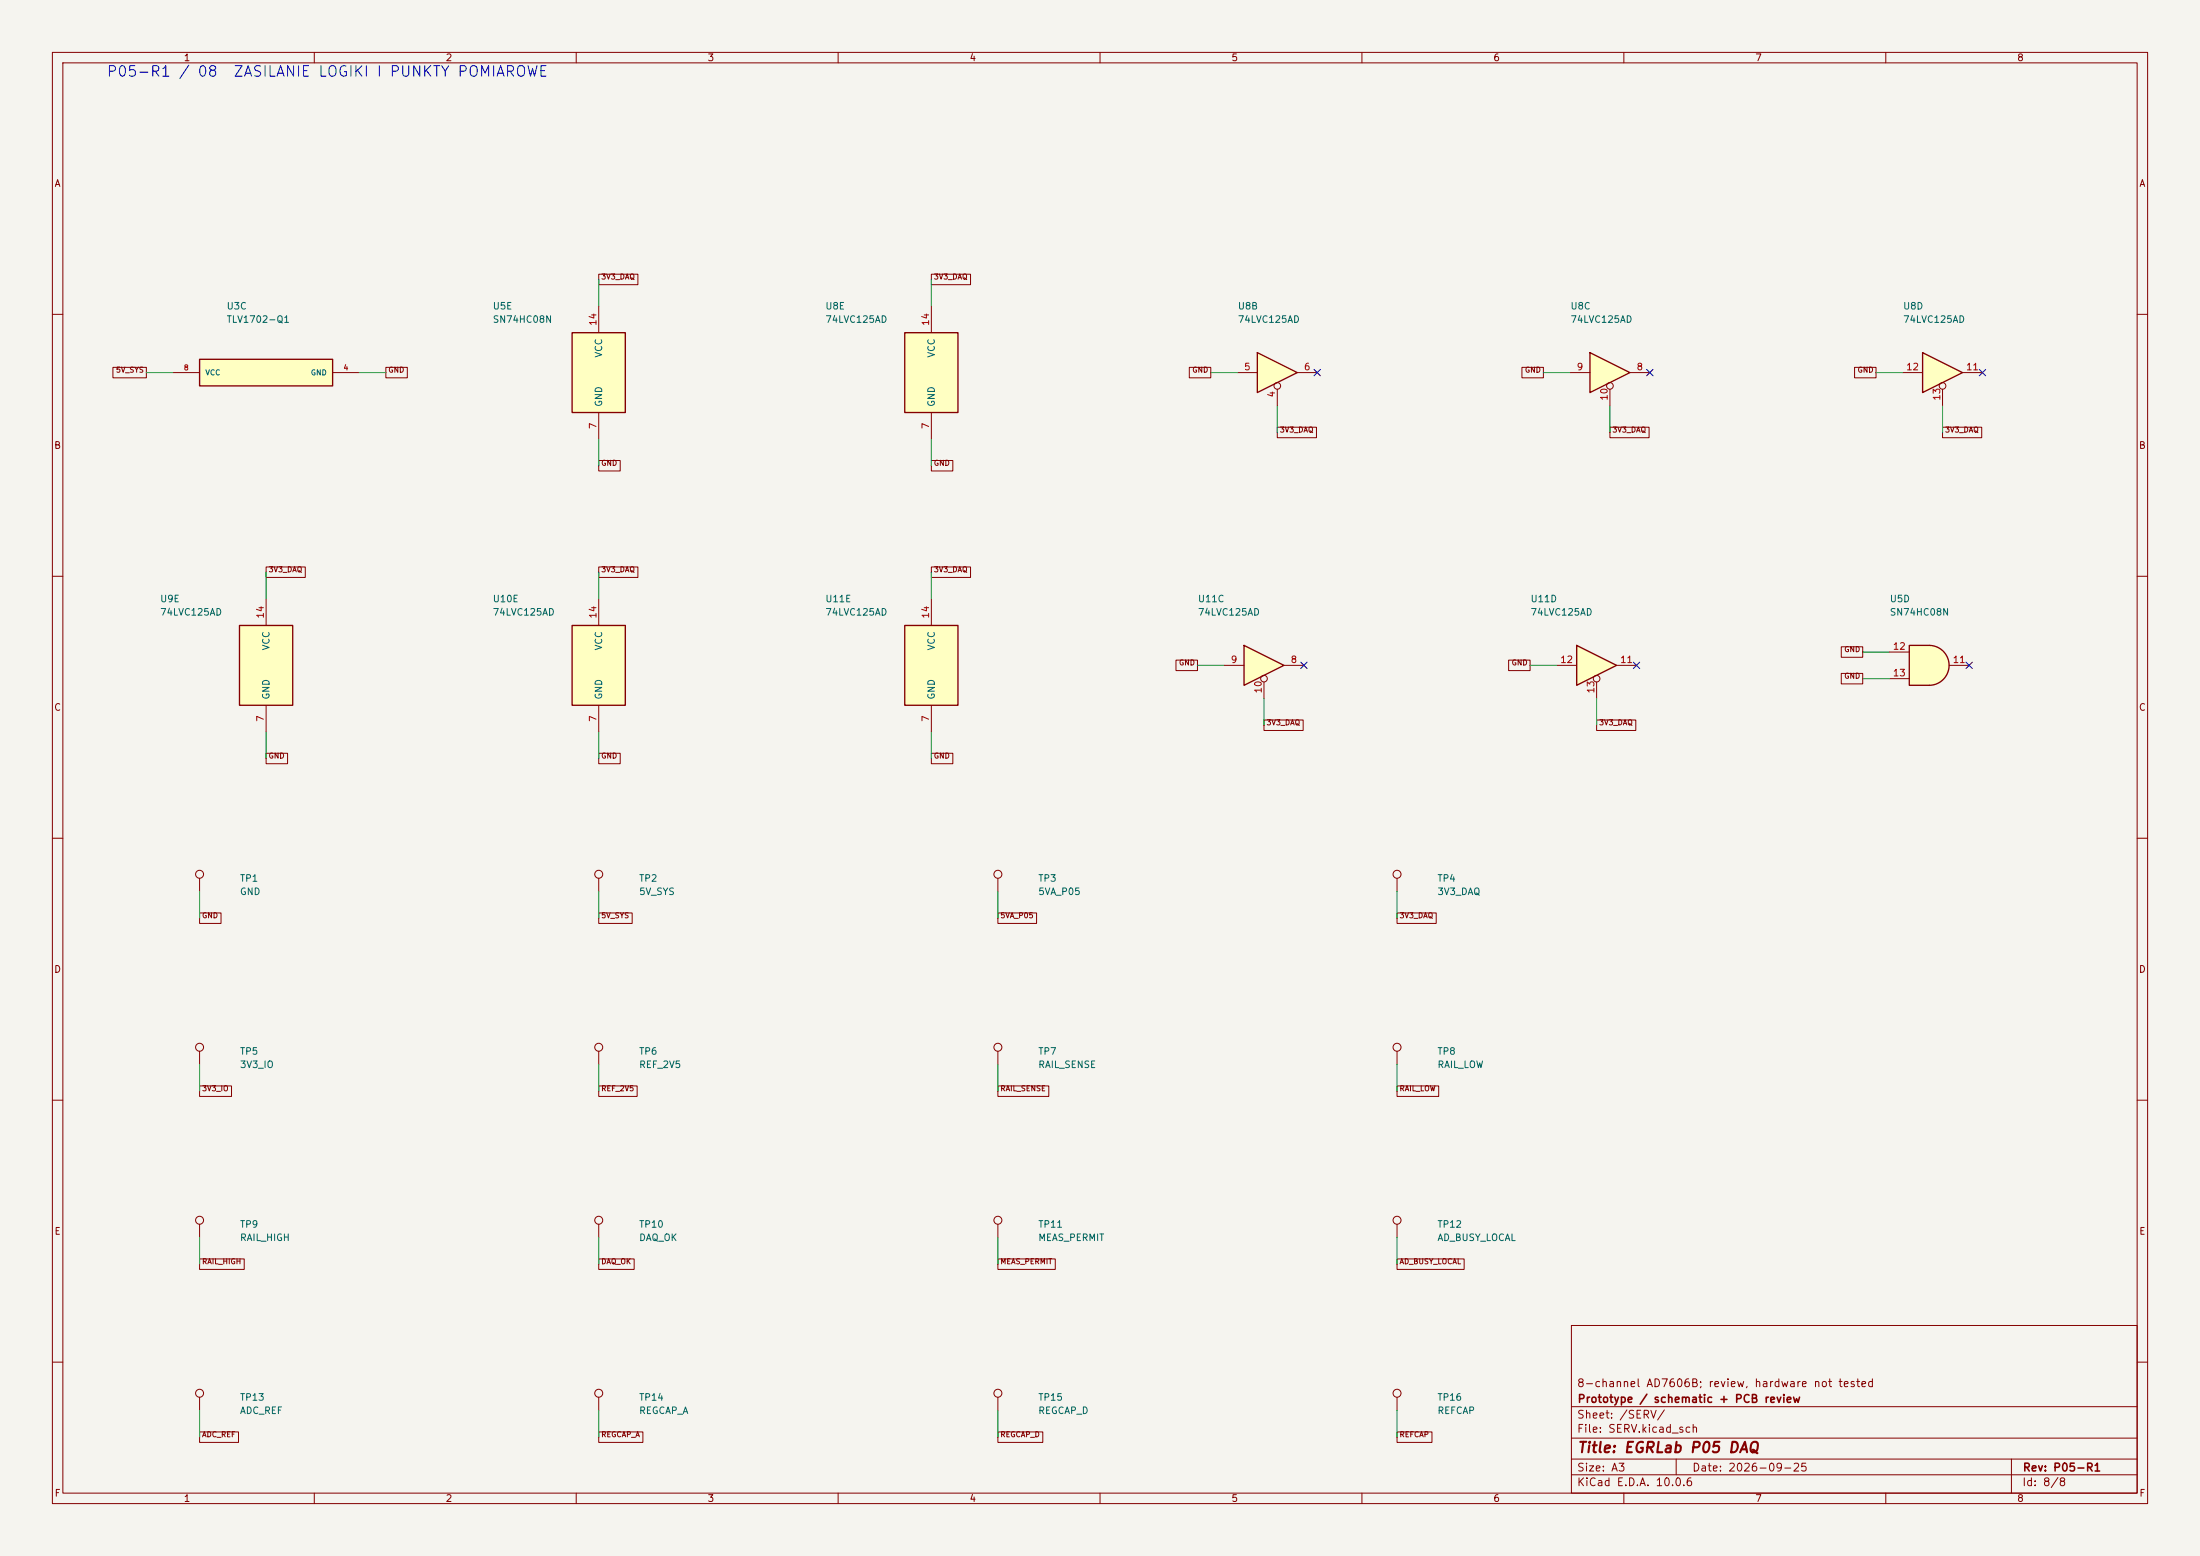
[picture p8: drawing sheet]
(kicad_sch (version 20250114) (generator "eeschema") (paper "A3") (title_block (title "EGRLab P05 DAQ") (date "2026-09-25") (rev "P05-R1") (company "Prototype / schematic + PCB review") (comment 1 "8-channel AD7606B; review, hardware not tested"))(lib_symbols (symbol "P05:TestPoint" (pin_numbers (hide yes)) (pin_names (offset 0.762) (hide yes)) (exclude_from_sim no) (in_bom yes) (on_board yes) (in_pos_files yes) (duplicate_pin_numbers_are_jumpers no) (symbol "TestPoint_0_1" (circle (center 0 3.302) (radius 0.762) (stroke (width 0) (type default)) (fill (type none)))) (symbol "TestPoint_1_1" (pin passive line (at 0 0 90) (length 2.54) (name "1" (effects (font (size 1.27 1.27)))) (number "1" (effects (font (size 1.27 1.27)))))) (embedded_fonts no))(symbol "P05:74LVC125AD" (pin_names (offset 1.016)) (exclude_from_sim no) (in_bom yes) (on_board yes) (in_pos_files yes) (duplicate_pin_numbers_are_jumpers no) (symbol "74LVC125AD_1_0" (polyline (pts (xy -3.81 3.81) (xy -3.81 -3.81) (xy 3.81 0) (xy -3.81 3.81)) (stroke (width 0.254) (type default)) (fill (type background))) (pin input inverted (at 0 -6.35 90) (length 4.445) (name "" (effects (font (size 1.27 1.27)))) (number "1" (effects (font (size 1.27 1.27))))) (pin input line (at -7.62 0 0) (length 3.81) (name "" (effects (font (size 1.27 1.27)))) (number "2" (effects (font (size 1.27 1.27))))) (pin tri_state line (at 7.62 0 180) (length 3.81) (name "" (effects (font (size 1.27 1.27)))) (number "3" (effects (font (size 1.27 1.27)))))) (symbol "74LVC125AD_2_0" (polyline (pts (xy -3.81 3.81) (xy -3.81 -3.81) (xy 3.81 0) (xy -3.81 3.81)) (stroke (width 0.254) (type default)) (fill (type background))) (pin input inverted (at 0 -6.35 90) (length 4.445) (name "" (effects (font (size 1.27 1.27)))) (number "4" (effects (font (size 1.27 1.27))))) (pin input line (at -7.62 0 0) (length 3.81) (name "" (effects (font (size 1.27 1.27)))) (number "5" (effects (font (size 1.27 1.27))))) (pin tri_state line (at 7.62 0 180) (length 3.81) (name "" (effects (font (size 1.27 1.27)))) (number "6" (effects (font (size 1.27 1.27)))))) (symbol "74LVC125AD_3_0" (polyline (pts (xy -3.81 3.81) (xy -3.81 -3.81) (xy 3.81 0) (xy -3.81 3.81)) (stroke (width 0.254) (type default)) (fill (type background))) (pin tri_state line (at 7.62 0 180) (length 3.81) (name "" (effects (font (size 1.27 1.27)))) (number "8" (effects (font (size 1.27 1.27))))) (pin input line (at -7.62 0 0) (length 3.81) (name "" (effects (font (size 1.27 1.27)))) (number "9" (effects (font (size 1.27 1.27))))) (pin input inverted (at 0 -6.35 90) (length 4.445) (name "" (effects (font (size 1.27 1.27)))) (number "10" (effects (font (size 1.27 1.27)))))) (symbol "74LVC125AD_4_0" (polyline (pts (xy -3.81 3.81) (xy -3.81 -3.81) (xy 3.81 0) (xy -3.81 3.81)) (stroke (width 0.254) (type default)) (fill (type background))) (pin tri_state line (at 7.62 0 180) (length 3.81) (name "" (effects (font (size 1.27 1.27)))) (number "11" (effects (font (size 1.27 1.27))))) (pin input line (at -7.62 0 0) (length 3.81) (name "" (effects (font (size 1.27 1.27)))) (number "12" (effects (font (size 1.27 1.27))))) (pin input inverted (at 0 -6.35 90) (length 4.445) (name "" (effects (font (size 1.27 1.27)))) (number "13" (effects (font (size 1.27 1.27)))))) (symbol "74LVC125AD_5_0" (pin power_in line (at 0 -12.7 90) (length 5.08) (name "GND" (effects (font (size 1.27 1.27)))) (number "7" (effects (font (size 1.27 1.27))))) (pin power_in line (at 0 12.7 270) (length 5.08) (name "VCC" (effects (font (size 1.27 1.27)))) (number "14" (effects (font (size 1.27 1.27)))))) (symbol "74LVC125AD_5_1" (rectangle (start -5.08 7.62) (end 5.08 -7.62) (stroke (width 0.254) (type default)) (fill (type background)))) (embedded_fonts no))(symbol "P05:SN74HC08N" (body_styles demorgan) (pin_names (offset 1.016)) (exclude_from_sim no) (in_bom yes) (on_board yes) (in_pos_files yes) (duplicate_pin_numbers_are_jumpers no) (symbol "SN74HC08N_1_1" (arc (start 0 3.81) (mid 3.7934 0) (end 0 -3.81) (stroke (width 0.254) (type default)) (fill (type background))) (polyline (pts (xy 0 3.81) (xy -3.81 3.81) (xy -3.81 -3.81) (xy 0 -3.81)) (stroke (width 0.254) (type default)) (fill (type background))) (pin input line (at -7.62 2.54 0) (length 3.81) (name "" (effects (font (size 1.27 1.27)))) (number "1" (effects (font (size 1.27 1.27))))) (pin input line (at -7.62 -2.54 0) (length 3.81) (name "" (effects (font (size 1.27 1.27)))) (number "2" (effects (font (size 1.27 1.27))))) (pin output line (at 7.62 0 180) (length 3.81) (name "" (effects (font (size 1.27 1.27)))) (number "3" (effects (font (size 1.27 1.27)))))) (symbol "SN74HC08N_1_2" (arc (start -3.81 3.81) (mid -2.589 0) (end -3.81 -3.81) (stroke (width 0.254) (type default)) (fill (type none))) (polyline (pts (xy -3.81 3.81) (xy -0.635 3.81)) (stroke (width 0.254) (type default)) (fill (type background))) (polyline (pts (xy -3.81 -3.81) (xy -0.635 -3.81)) (stroke (width 0.254) (type default)) (fill (type background))) (arc (start 3.81 0) (mid 2.1855 -2.584) (end -0.6096 -3.81) (stroke (width 0.254) (type default)) (fill (type background))) (arc (start -0.6096 3.81) (mid 2.1928 2.5924) (end 3.81 0) (stroke (width 0.254) (type default)) (fill (type background))) (polyline (pts (xy -0.635 3.81) (xy -3.81 3.81) (xy -3.81 3.81) (xy -3.556 3.4036) (xy -3.0226 2.2606) (xy -2.6924 1.0414) (xy -2.6162 -0.254) (xy -2.7686 -1.4986) (xy -3.175 -2.7178) (xy -3.81 -3.81) (xy -3.81 -3.81) (xy -0.635 -3.81)) (stroke (width -25.4) (type default)) (fill (type background))) (pin input inverted (at -7.62 2.54 0) (length 4.318) (name "" (effects (font (size 1.27 1.27)))) (number "1" (effects (font (size 1.27 1.27))))) (pin input inverted (at -7.62 -2.54 0) (length 4.318) (name "" (effects (font (size 1.27 1.27)))) (number "2" (effects (font (size 1.27 1.27))))) (pin output inverted (at 7.62 0 180) (length 3.81) (name "" (effects (font (size 1.27 1.27)))) (number "3" (effects (font (size 1.27 1.27)))))) (symbol "SN74HC08N_2_1" (arc (start 0 3.81) (mid 3.7934 0) (end 0 -3.81) (stroke (width 0.254) (type default)) (fill (type background))) (polyline (pts (xy 0 3.81) (xy -3.81 3.81) (xy -3.81 -3.81) (xy 0 -3.81)) (stroke (width 0.254) (type default)) (fill (type background))) (pin input line (at -7.62 2.54 0) (length 3.81) (name "" (effects (font (size 1.27 1.27)))) (number "4" (effects (font (size 1.27 1.27))))) (pin input line (at -7.62 -2.54 0) (length 3.81) (name "" (effects (font (size 1.27 1.27)))) (number "5" (effects (font (size 1.27 1.27))))) (pin output line (at 7.62 0 180) (length 3.81) (name "" (effects (font (size 1.27 1.27)))) (number "6" (effects (font (size 1.27 1.27)))))) (symbol "SN74HC08N_2_2" (arc (start -3.81 3.81) (mid -2.589 0) (end -3.81 -3.81) (stroke (width 0.254) (type default)) (fill (type none))) (polyline (pts (xy -3.81 3.81) (xy -0.635 3.81)) (stroke (width 0.254) (type default)) (fill (type background))) (polyline (pts (xy -3.81 -3.81) (xy -0.635 -3.81)) (stroke (width 0.254) (type default)) (fill (type background))) (arc (start 3.81 0) (mid 2.1855 -2.584) (end -0.6096 -3.81) (stroke (width 0.254) (type default)) (fill (type background))) (arc (start -0.6096 3.81) (mid 2.1928 2.5924) (end 3.81 0) (stroke (width 0.254) (type default)) (fill (type background))) (polyline (pts (xy -0.635 3.81) (xy -3.81 3.81) (xy -3.81 3.81) (xy -3.556 3.4036) (xy -3.0226 2.2606) (xy -2.6924 1.0414) (xy -2.6162 -0.254) (xy -2.7686 -1.4986) (xy -3.175 -2.7178) (xy -3.81 -3.81) (xy -3.81 -3.81) (xy -0.635 -3.81)) (stroke (width -25.4) (type default)) (fill (type background))) (pin input inverted (at -7.62 2.54 0) (length 4.318) (name "" (effects (font (size 1.27 1.27)))) (number "4" (effects (font (size 1.27 1.27))))) (pin input inverted (at -7.62 -2.54 0) (length 4.318) (name "" (effects (font (size 1.27 1.27)))) (number "5" (effects (font (size 1.27 1.27))))) (pin output inverted (at 7.62 0 180) (length 3.81) (name "" (effects (font (size 1.27 1.27)))) (number "6" (effects (font (size 1.27 1.27)))))) (symbol "SN74HC08N_3_1" (arc (start 0 3.81) (mid 3.7934 0) (end 0 -3.81) (stroke (width 0.254) (type default)) (fill (type background))) (polyline (pts (xy 0 3.81) (xy -3.81 3.81) (xy -3.81 -3.81) (xy 0 -3.81)) (stroke (width 0.254) (type default)) (fill (type background))) (pin output line (at 7.62 0 180) (length 3.81) (name "" (effects (font (size 1.27 1.27)))) (number "8" (effects (font (size 1.27 1.27))))) (pin input line (at -7.62 2.54 0) (length 3.81) (name "" (effects (font (size 1.27 1.27)))) (number "9" (effects (font (size 1.27 1.27))))) (pin input line (at -7.62 -2.54 0) (length 3.81) (name "" (effects (font (size 1.27 1.27)))) (number "10" (effects (font (size 1.27 1.27)))))) (symbol "SN74HC08N_3_2" (arc (start -3.81 3.81) (mid -2.589 0) (end -3.81 -3.81) (stroke (width 0.254) (type default)) (fill (type none))) (polyline (pts (xy -3.81 3.81) (xy -0.635 3.81)) (stroke (width 0.254) (type default)) (fill (type background))) (polyline (pts (xy -3.81 -3.81) (xy -0.635 -3.81)) (stroke (width 0.254) (type default)) (fill (type background))) (arc (start 3.81 0) (mid 2.1855 -2.584) (end -0.6096 -3.81) (stroke (width 0.254) (type default)) (fill (type background))) (arc (start -0.6096 3.81) (mid 2.1928 2.5924) (end 3.81 0) (stroke (width 0.254) (type default)) (fill (type background))) (polyline (pts (xy -0.635 3.81) (xy -3.81 3.81) (xy -3.81 3.81) (xy -3.556 3.4036) (xy -3.0226 2.2606) (xy -2.6924 1.0414) (xy -2.6162 -0.254) (xy -2.7686 -1.4986) (xy -3.175 -2.7178) (xy -3.81 -3.81) (xy -3.81 -3.81) (xy -0.635 -3.81)) (stroke (width -25.4) (type default)) (fill (type background))) (pin output inverted (at 7.62 0 180) (length 3.81) (name "" (effects (font (size 1.27 1.27)))) (number "8" (effects (font (size 1.27 1.27))))) (pin input inverted (at -7.62 2.54 0) (length 4.318) (name "" (effects (font (size 1.27 1.27)))) (number "9" (effects (font (size 1.27 1.27))))) (pin input inverted (at -7.62 -2.54 0) (length 4.318) (name "" (effects (font (size 1.27 1.27)))) (number "10" (effects (font (size 1.27 1.27)))))) (symbol "SN74HC08N_4_1" (arc (start 0 3.81) (mid 3.7934 0) (end 0 -3.81) (stroke (width 0.254) (type default)) (fill (type background))) (polyline (pts (xy 0 3.81) (xy -3.81 3.81) (xy -3.81 -3.81) (xy 0 -3.81)) (stroke (width 0.254) (type default)) (fill (type background))) (pin output line (at 7.62 0 180) (length 3.81) (name "" (effects (font (size 1.27 1.27)))) (number "11" (effects (font (size 1.27 1.27))))) (pin input line (at -7.62 2.54 0) (length 3.81) (name "" (effects (font (size 1.27 1.27)))) (number "12" (effects (font (size 1.27 1.27))))) (pin input line (at -7.62 -2.54 0) (length 3.81) (name "" (effects (font (size 1.27 1.27)))) (number "13" (effects (font (size 1.27 1.27)))))) (symbol "SN74HC08N_4_2" (arc (start -3.81 3.81) (mid -2.589 0) (end -3.81 -3.81) (stroke (width 0.254) (type default)) (fill (type none))) (polyline (pts (xy -3.81 3.81) (xy -0.635 3.81)) (stroke (width 0.254) (type default)) (fill (type background))) (polyline (pts (xy -3.81 -3.81) (xy -0.635 -3.81)) (stroke (width 0.254) (type default)) (fill (type background))) (arc (start 3.81 0) (mid 2.1855 -2.584) (end -0.6096 -3.81) (stroke (width 0.254) (type default)) (fill (type background))) (arc (start -0.6096 3.81) (mid 2.1928 2.5924) (end 3.81 0) (stroke (width 0.254) (type default)) (fill (type background))) (polyline (pts (xy -0.635 3.81) (xy -3.81 3.81) (xy -3.81 3.81) (xy -3.556 3.4036) (xy -3.0226 2.2606) (xy -2.6924 1.0414) (xy -2.6162 -0.254) (xy -2.7686 -1.4986) (xy -3.175 -2.7178) (xy -3.81 -3.81) (xy -3.81 -3.81) (xy -0.635 -3.81)) (stroke (width -25.4) (type default)) (fill (type background))) (pin output inverted (at 7.62 0 180) (length 3.81) (name "" (effects (font (size 1.27 1.27)))) (number "11" (effects (font (size 1.27 1.27))))) (pin input inverted (at -7.62 2.54 0) (length 4.318) (name "" (effects (font (size 1.27 1.27)))) (number "12" (effects (font (size 1.27 1.27))))) (pin input inverted (at -7.62 -2.54 0) (length 4.318) (name "" (effects (font (size 1.27 1.27)))) (number "13" (effects (font (size 1.27 1.27)))))) (symbol "SN74HC08N_5_0" (pin power_in line (at 0 -12.7 90) (length 5.08) (name "GND" (effects (font (size 1.27 1.27)))) (number "7" (effects (font (size 1.27 1.27))))) (pin power_in line (at 0 12.7 270) (length 5.08) (name "VCC" (effects (font (size 1.27 1.27)))) (number "14" (effects (font (size 1.27 1.27)))))) (symbol "SN74HC08N_5_1" (rectangle (start -5.08 7.62) (end 5.08 -7.62) (stroke (width 0.254) (type default)) (fill (type background)))) (embedded_fonts no))(symbol "P05:TLV1702AQDGKRQ1" (pin_names (offset 1.016)) (in_bom yes) (on_board yes) (symbol "TLV1702AQDGKRQ1_1_1" (rectangle (start -12.7 3.81) (end 12.7 -3.81) (stroke (width .254) (type default)) (fill (type background)))) (symbol "TLV1702AQDGKRQ1_1_0" (pin input line (at -17.78 1.27 0) (length 5.08) (name "+A" (effects (font (size 1.0 1.0)))) (number "3" (effects (font (size 1 1))))) (pin input line (at -17.78 -1.27 0) (length 5.08) (name "-A" (effects (font (size 1.0 1.0)))) (number "2" (effects (font (size 1 1))))) (pin open_collector line (at 17.78 1.27 180) (length 5.08) (name "OUT_A" (effects (font (size 1.0 1.0)))) (number "1" (effects (font (size 1 1)))))) (symbol "TLV1702AQDGKRQ1_2_1" (rectangle (start -12.7 3.81) (end 12.7 -3.81) (stroke (width .254) (type default)) (fill (type background)))) (symbol "TLV1702AQDGKRQ1_2_0" (pin input line (at -17.78 1.27 0) (length 5.08) (name "+B" (effects (font (size 1.0 1.0)))) (number "5" (effects (font (size 1 1))))) (pin input line (at -17.78 -1.27 0) (length 5.08) (name "-B" (effects (font (size 1.0 1.0)))) (number "6" (effects (font (size 1 1))))) (pin open_collector line (at 17.78 1.27 180) (length 5.08) (name "OUT_B" (effects (font (size 1.0 1.0)))) (number "7" (effects (font (size 1 1)))))) (symbol "TLV1702AQDGKRQ1_3_1" (rectangle (start -12.7 2.54) (end 12.7 -2.54) (stroke (width .254) (type default)) (fill (type background)))) (symbol "TLV1702AQDGKRQ1_3_0" (pin power_in line (at -17.78 0.0 0) (length 5.08) (name "VCC" (effects (font (size 1.0 1.0)))) (number "8" (effects (font (size 1 1))))) (pin power_in line (at 17.78 0.0 180) (length 5.08) (name "GND" (effects (font (size 1.0 1.0)))) (number "4" (effects (font (size 1 1))))))))(symbol (lib_id "P05:TestPoint") (at 38.1 170.18 0) (unit 1) (in_bom yes) (on_board yes) (dnp no) (property "Reference" "TP1" (at 45.72 167.64 0) (effects (font (size 1.27 1.27)) (justify left))) (property "Value" "GND" (at 45.72 170.17999999999998 0) (effects (font (size 1.27 1.27)) (justify left)))(property "Footprint" "P05:TestPad_1" (at 38.1 170.18 0) (effects (font (size 1 1)) hide))(property "MPN" "PCB test pad" (at 38.1 170.18 0) (effects (font (size 1 1)) hide))(property "BaselineRef" "ADDED_TESTPAD" (at 38.1 170.18 0) (effects (font (size 1 1)) hide))(property "Datasheet" "" (at 38.1 170.18 0) (effects (font (size 1 1)) hide))(pin "1"))(symbol (lib_id "P05:TestPoint") (at 114.3 170.18 0) (unit 1) (in_bom yes) (on_board yes) (dnp no) (property "Reference" "TP2" (at 121.92 167.64 0) (effects (font (size 1.27 1.27)) (justify left))) (property "Value" "5V_SYS" (at 121.92 170.17999999999998 0) (effects (font (size 1.27 1.27)) (justify left)))(property "Footprint" "P05:TestPad_1" (at 114.3 170.18 0) (effects (font (size 1 1)) hide))(property "MPN" "PCB test pad" (at 114.3 170.18 0) (effects (font (size 1 1)) hide))(property "BaselineRef" "ADDED_TESTPAD" (at 114.3 170.18 0) (effects (font (size 1 1)) hide))(property "Datasheet" "" (at 114.3 170.18 0) (effects (font (size 1 1)) hide))(pin "1"))(symbol (lib_id "P05:TestPoint") (at 190.5 170.18 0) (unit 1) (in_bom yes) (on_board yes) (dnp no) (property "Reference" "TP3" (at 198.12 167.64 0) (effects (font (size 1.27 1.27)) (justify left))) (property "Value" "5VA_P05" (at 198.12 170.17999999999998 0) (effects (font (size 1.27 1.27)) (justify left)))(property "Footprint" "P05:TestPad_1" (at 190.5 170.18 0) (effects (font (size 1 1)) hide))(property "MPN" "PCB test pad" (at 190.5 170.18 0) (effects (font (size 1 1)) hide))(property "BaselineRef" "ADDED_TESTPAD" (at 190.5 170.18 0) (effects (font (size 1 1)) hide))(property "Datasheet" "" (at 190.5 170.18 0) (effects (font (size 1 1)) hide))(pin "1"))(symbol (lib_id "P05:TestPoint") (at 266.7 170.18 0) (unit 1) (in_bom yes) (on_board yes) (dnp no) (property "Reference" "TP4" (at 274.32 167.64 0) (effects (font (size 1.27 1.27)) (justify left))) (property "Value" "3V3_DAQ" (at 274.32 170.17999999999998 0) (effects (font (size 1.27 1.27)) (justify left)))(property "Footprint" "P05:TestPad_1" (at 266.7 170.18 0) (effects (font (size 1 1)) hide))(property "MPN" "PCB test pad" (at 266.7 170.18 0) (effects (font (size 1 1)) hide))(property "BaselineRef" "ADDED_TESTPAD" (at 266.7 170.18 0) (effects (font (size 1 1)) hide))(property "Datasheet" "" (at 266.7 170.18 0) (effects (font (size 1 1)) hide))(pin "1"))(symbol (lib_id "P05:TestPoint") (at 38.1 203.2 0) (unit 1) (in_bom yes) (on_board yes) (dnp no) (property "Reference" "TP5" (at 45.72 200.66 0) (effects (font (size 1.27 1.27)) (justify left))) (property "Value" "3V3_IO" (at 45.72 203.2 0) (effects (font (size 1.27 1.27)) (justify left)))(property "Footprint" "P05:TestPad_1" (at 38.1 203.2 0) (effects (font (size 1 1)) hide))(property "MPN" "PCB test pad" (at 38.1 203.2 0) (effects (font (size 1 1)) hide))(property "BaselineRef" "ADDED_TESTPAD" (at 38.1 203.2 0) (effects (font (size 1 1)) hide))(property "Datasheet" "" (at 38.1 203.2 0) (effects (font (size 1 1)) hide))(pin "1"))(symbol (lib_id "P05:TestPoint") (at 114.3 203.2 0) (unit 1) (in_bom yes) (on_board yes) (dnp no) (property "Reference" "TP6" (at 121.92 200.66 0) (effects (font (size 1.27 1.27)) (justify left))) (property "Value" "REF_2V5" (at 121.92 203.2 0) (effects (font (size 1.27 1.27)) (justify left)))(property "Footprint" "P05:TestPad_1" (at 114.3 203.2 0) (effects (font (size 1 1)) hide))(property "MPN" "PCB test pad" (at 114.3 203.2 0) (effects (font (size 1 1)) hide))(property "BaselineRef" "ADDED_TESTPAD" (at 114.3 203.2 0) (effects (font (size 1 1)) hide))(property "Datasheet" "" (at 114.3 203.2 0) (effects (font (size 1 1)) hide))(pin "1"))(symbol (lib_id "P05:TestPoint") (at 190.5 203.2 0) (unit 1) (in_bom yes) (on_board yes) (dnp no) (property "Reference" "TP7" (at 198.12 200.66 0) (effects (font (size 1.27 1.27)) (justify left))) (property "Value" "RAIL_SENSE" (at 198.12 203.2 0) (effects (font (size 1.27 1.27)) (justify left)))(property "Footprint" "P05:TestPad_1" (at 190.5 203.2 0) (effects (font (size 1 1)) hide))(property "MPN" "PCB test pad" (at 190.5 203.2 0) (effects (font (size 1 1)) hide))(property "BaselineRef" "ADDED_TESTPAD" (at 190.5 203.2 0) (effects (font (size 1 1)) hide))(property "Datasheet" "" (at 190.5 203.2 0) (effects (font (size 1 1)) hide))(pin "1"))(symbol (lib_id "P05:TestPoint") (at 266.7 203.2 0) (unit 1) (in_bom yes) (on_board yes) (dnp no) (property "Reference" "TP8" (at 274.32 200.66 0) (effects (font (size 1.27 1.27)) (justify left))) (property "Value" "RAIL_LOW" (at 274.32 203.2 0) (effects (font (size 1.27 1.27)) (justify left)))(property "Footprint" "P05:TestPad_1" (at 266.7 203.2 0) (effects (font (size 1 1)) hide))(property "MPN" "PCB test pad" (at 266.7 203.2 0) (effects (font (size 1 1)) hide))(property "BaselineRef" "ADDED_TESTPAD" (at 266.7 203.2 0) (effects (font (size 1 1)) hide))(property "Datasheet" "" (at 266.7 203.2 0) (effects (font (size 1 1)) hide))(pin "1"))(symbol (lib_id "P05:TestPoint") (at 38.1 236.22 0) (unit 1) (in_bom yes) (on_board yes) (dnp no) (property "Reference" "TP9" (at 45.72 233.68 0) (effects (font (size 1.27 1.27)) (justify left))) (property "Value" "RAIL_HIGH" (at 45.72 236.22 0) (effects (font (size 1.27 1.27)) (justify left)))(property "Footprint" "P05:TestPad_1" (at 38.1 236.22 0) (effects (font (size 1 1)) hide))(property "MPN" "PCB test pad" (at 38.1 236.22 0) (effects (font (size 1 1)) hide))(property "BaselineRef" "ADDED_TESTPAD" (at 38.1 236.22 0) (effects (font (size 1 1)) hide))(property "Datasheet" "" (at 38.1 236.22 0) (effects (font (size 1 1)) hide))(pin "1"))(symbol (lib_id "P05:TestPoint") (at 114.3 236.22 0) (unit 1) (in_bom yes) (on_board yes) (dnp no) (property "Reference" "TP10" (at 121.92 233.68 0) (effects (font (size 1.27 1.27)) (justify left))) (property "Value" "DAQ_OK" (at 121.92 236.22 0) (effects (font (size 1.27 1.27)) (justify left)))(property "Footprint" "P05:TestPad_1" (at 114.3 236.22 0) (effects (font (size 1 1)) hide))(property "MPN" "PCB test pad" (at 114.3 236.22 0) (effects (font (size 1 1)) hide))(property "BaselineRef" "ADDED_TESTPAD" (at 114.3 236.22 0) (effects (font (size 1 1)) hide))(property "Datasheet" "" (at 114.3 236.22 0) (effects (font (size 1 1)) hide))(pin "1"))(symbol (lib_id "P05:TestPoint") (at 190.5 236.22 0) (unit 1) (in_bom yes) (on_board yes) (dnp no) (property "Reference" "TP11" (at 198.12 233.68 0) (effects (font (size 1.27 1.27)) (justify left))) (property "Value" "MEAS_PERMIT" (at 198.12 236.22 0) (effects (font (size 1.27 1.27)) (justify left)))(property "Footprint" "P05:TestPad_1" (at 190.5 236.22 0) (effects (font (size 1 1)) hide))(property "MPN" "PCB test pad" (at 190.5 236.22 0) (effects (font (size 1 1)) hide))(property "BaselineRef" "ADDED_TESTPAD" (at 190.5 236.22 0) (effects (font (size 1 1)) hide))(property "Datasheet" "" (at 190.5 236.22 0) (effects (font (size 1 1)) hide))(pin "1"))(symbol (lib_id "P05:TestPoint") (at 266.7 236.22 0) (unit 1) (in_bom yes) (on_board yes) (dnp no) (property "Reference" "TP12" (at 274.32 233.68 0) (effects (font (size 1.27 1.27)) (justify left))) (property "Value" "AD_BUSY_LOCAL" (at 274.32 236.22 0) (effects (font (size 1.27 1.27)) (justify left)))(property "Footprint" "P05:TestPad_1" (at 266.7 236.22 0) (effects (font (size 1 1)) hide))(property "MPN" "PCB test pad" (at 266.7 236.22 0) (effects (font (size 1 1)) hide))(property "BaselineRef" "ADDED_TESTPAD" (at 266.7 236.22 0) (effects (font (size 1 1)) hide))(property "Datasheet" "" (at 266.7 236.22 0) (effects (font (size 1 1)) hide))(pin "1"))(symbol (lib_id "P05:TestPoint") (at 38.1 269.24 0) (unit 1) (in_bom yes) (on_board yes) (dnp no) (property "Reference" "TP13" (at 45.72 266.7 0) (effects (font (size 1.27 1.27)) (justify left))) (property "Value" "ADC_REF" (at 45.72 269.24 0) (effects (font (size 1.27 1.27)) (justify left)))(property "Footprint" "P05:TestPad_1" (at 38.1 269.24 0) (effects (font (size 1 1)) hide))(property "MPN" "PCB test pad" (at 38.1 269.24 0) (effects (font (size 1 1)) hide))(property "BaselineRef" "ADDED_TESTPAD" (at 38.1 269.24 0) (effects (font (size 1 1)) hide))(property "Datasheet" "" (at 38.1 269.24 0) (effects (font (size 1 1)) hide))(pin "1"))(symbol (lib_id "P05:TestPoint") (at 114.3 269.24 0) (unit 1) (in_bom yes) (on_board yes) (dnp no) (property "Reference" "TP14" (at 121.92 266.7 0) (effects (font (size 1.27 1.27)) (justify left))) (property "Value" "REGCAP_A" (at 121.92 269.24 0) (effects (font (size 1.27 1.27)) (justify left)))(property "Footprint" "P05:TestPad_1" (at 114.3 269.24 0) (effects (font (size 1 1)) hide))(property "MPN" "PCB test pad" (at 114.3 269.24 0) (effects (font (size 1 1)) hide))(property "BaselineRef" "ADDED_TESTPAD" (at 114.3 269.24 0) (effects (font (size 1 1)) hide))(property "Datasheet" "" (at 114.3 269.24 0) (effects (font (size 1 1)) hide))(pin "1"))(symbol (lib_id "P05:TestPoint") (at 190.5 269.24 0) (unit 1) (in_bom yes) (on_board yes) (dnp no) (property "Reference" "TP15" (at 198.12 266.7 0) (effects (font (size 1.27 1.27)) (justify left))) (property "Value" "REGCAP_D" (at 198.12 269.24 0) (effects (font (size 1.27 1.27)) (justify left)))(property "Footprint" "P05:TestPad_1" (at 190.5 269.24 0) (effects (font (size 1 1)) hide))(property "MPN" "PCB test pad" (at 190.5 269.24 0) (effects (font (size 1 1)) hide))(property "BaselineRef" "ADDED_TESTPAD" (at 190.5 269.24 0) (effects (font (size 1 1)) hide))(property "Datasheet" "" (at 190.5 269.24 0) (effects (font (size 1 1)) hide))(pin "1"))(symbol (lib_id "P05:TestPoint") (at 266.7 269.24 0) (unit 1) (in_bom yes) (on_board yes) (dnp no) (property "Reference" "TP16" (at 274.32 266.7 0) (effects (font (size 1.27 1.27)) (justify left))) (property "Value" "REFCAP" (at 274.32 269.24 0) (effects (font (size 1.27 1.27)) (justify left)))(property "Footprint" "P05:TestPad_1" (at 266.7 269.24 0) (effects (font (size 1 1)) hide))(property "MPN" "PCB test pad" (at 266.7 269.24 0) (effects (font (size 1 1)) hide))(property "BaselineRef" "ADDED_TESTPAD" (at 266.7 269.24 0) (effects (font (size 1 1)) hide))(property "Datasheet" "" (at 266.7 269.24 0) (effects (font (size 1 1)) hide))(pin "1"))(symbol (lib_id "P05:74LVC125AD") (at 50.8 127.0 0) (unit 5) (in_bom yes) (on_board yes) (dnp no) (property "Reference" "U9" (at 30.48 114.3 0) (effects (font (size 1.27 1.27)) (justify left))) (property "Value" "74LVC125AD" (at 30.48 116.84 0) (effects (font (size 1.27 1.27)) (justify left)))(property "Footprint" "Package_SO:SOIC-14_3.9x8.7mm_P1.27mm" (at 50.8 127.0 0) (effects (font (size 1 1)) hide))(property "MPN" "74LVC125AD,118" (at 50.8 127.0 0) (effects (font (size 1 1)) hide))(property "BaselineRef" "U_RX1" (at 50.8 127.0 0) (effects (font (size 1 1)) hide))(property "Datasheet" "https://assets.nexperia.com/documents/data-sheet/74LVC125A.pdf" (at 50.8 127.0 0) (effects (font (size 1 1)) hide))(pin "7")(pin "14"))(symbol (lib_id "P05:74LVC125AD") (at 114.3 127.0 0) (unit 5) (in_bom yes) (on_board yes) (dnp no) (property "Reference" "U10" (at 93.98 114.3 0) (effects (font (size 1.27 1.27)) (justify left))) (property "Value" "74LVC125AD" (at 93.98 116.84 0) (effects (font (size 1.27 1.27)) (justify left)))(property "Footprint" "Package_SO:SOIC-14_3.9x8.7mm_P1.27mm" (at 114.3 127.0 0) (effects (font (size 1 1)) hide))(property "MPN" "74LVC125AD,118" (at 114.3 127.0 0) (effects (font (size 1 1)) hide))(property "BaselineRef" "U_RX2" (at 114.3 127.0 0) (effects (font (size 1 1)) hide))(property "Datasheet" "https://assets.nexperia.com/documents/data-sheet/74LVC125A.pdf" (at 114.3 127.0 0) (effects (font (size 1 1)) hide))(pin "7")(pin "14"))(symbol (lib_id "P05:74LVC125AD") (at 177.8 127.0 0) (unit 5) (in_bom yes) (on_board yes) (dnp no) (property "Reference" "U11" (at 157.48 114.3 0) (effects (font (size 1.27 1.27)) (justify left))) (property "Value" "74LVC125AD" (at 157.48 116.84 0) (effects (font (size 1.27 1.27)) (justify left)))(property "Footprint" "Package_SO:SOIC-14_3.9x8.7mm_P1.27mm" (at 177.8 127.0 0) (effects (font (size 1 1)) hide))(property "MPN" "74LVC125AD,118" (at 177.8 127.0 0) (effects (font (size 1 1)) hide))(property "BaselineRef" "U_TX" (at 177.8 127.0 0) (effects (font (size 1 1)) hide))(property "Datasheet" "https://assets.nexperia.com/documents/data-sheet/74LVC125A.pdf" (at 177.8 127.0 0) (effects (font (size 1 1)) hide))(pin "7")(pin "14"))(symbol (lib_id "P05:74LVC125AD") (at 241.3 127.0 0) (unit 3) (in_bom yes) (on_board yes) (dnp no) (property "Reference" "U11" (at 228.6 114.3 0) (effects (font (size 1.27 1.27)) (justify left))) (property "Value" "74LVC125AD" (at 228.6 116.84 0) (effects (font (size 1.27 1.27)) (justify left)))(property "Footprint" "Package_SO:SOIC-14_3.9x8.7mm_P1.27mm" (at 241.3 127.0 0) (effects (font (size 1 1)) hide))(property "MPN" "74LVC125AD,118" (at 241.3 127.0 0) (effects (font (size 1 1)) hide))(property "BaselineRef" "U_TX" (at 241.3 127.0 0) (effects (font (size 1 1)) hide))(property "Datasheet" "https://assets.nexperia.com/documents/data-sheet/74LVC125A.pdf" (at 241.3 127.0 0) (effects (font (size 1 1)) hide))(pin "8")(pin "9")(pin "10"))(symbol (lib_id "P05:74LVC125AD") (at 304.8 127.0 0) (unit 4) (in_bom yes) (on_board yes) (dnp no) (property "Reference" "U11" (at 292.1 114.3 0) (effects (font (size 1.27 1.27)) (justify left))) (property "Value" "74LVC125AD" (at 292.1 116.84 0) (effects (font (size 1.27 1.27)) (justify left)))(property "Footprint" "Package_SO:SOIC-14_3.9x8.7mm_P1.27mm" (at 304.8 127.0 0) (effects (font (size 1 1)) hide))(property "MPN" "74LVC125AD,118" (at 304.8 127.0 0) (effects (font (size 1 1)) hide))(property "BaselineRef" "U_TX" (at 304.8 127.0 0) (effects (font (size 1 1)) hide))(property "Datasheet" "https://assets.nexperia.com/documents/data-sheet/74LVC125A.pdf" (at 304.8 127.0 0) (effects (font (size 1 1)) hide))(pin "11")(pin "12")(pin "13"))(symbol (lib_id "P05:SN74HC08N") (at 368.3 127.0 0) (unit 4) (in_bom yes) (on_board yes) (dnp no) (property "Reference" "U5" (at 360.68 114.3 0) (effects (font (size 1.27 1.27)) (justify left))) (property "Value" "SN74HC08N" (at 360.68 116.84 0) (effects (font (size 1.27 1.27)) (justify left)))(property "Footprint" "Package_DIP:DIP-14_W7.62mm" (at 368.3 127.0 0) (effects (font (size 1 1)) hide))(property "MPN" "SN74HC08N" (at 368.3 127.0 0) (effects (font (size 1 1)) hide))(property "BaselineRef" "U_READY" (at 368.3 127.0 0) (effects (font (size 1 1)) hide))(property "Datasheet" "https://www.ti.com/lit/ds/symlink/sn74hc08.pdf" (at 368.3 127.0 0) (effects (font (size 1 1)) hide))(pin "11")(pin "12")(pin "13"))(symbol (lib_id "P05:SN74HC08N") (at 114.3 71.12 0) (unit 5) (in_bom yes) (on_board yes) (dnp no) (property "Reference" "U5" (at 93.98 58.42 0) (effects (font (size 1.27 1.27)) (justify left))) (property "Value" "SN74HC08N" (at 93.98 60.96 0) (effects (font (size 1.27 1.27)) (justify left)))(property "Footprint" "Package_DIP:DIP-14_W7.62mm" (at 114.3 71.12 0) (effects (font (size 1 1)) hide))(property "MPN" "SN74HC08N" (at 114.3 71.12 0) (effects (font (size 1 1)) hide))(property "BaselineRef" "U_READY" (at 114.3 71.12 0) (effects (font (size 1 1)) hide))(property "Datasheet" "https://www.ti.com/lit/ds/symlink/sn74hc08.pdf" (at 114.3 71.12 0) (effects (font (size 1 1)) hide))(pin "7")(pin "14"))(symbol (lib_id "P05:TLV1702AQDGKRQ1") (at 50.8 71.12 0) (unit 3) (in_bom yes) (on_board yes) (dnp no) (property "Reference" "U3" (at 43.18 58.42 0) (effects (font (size 1.27 1.27)) (justify left))) (property "Value" "TLV1702-Q1" (at 43.18 60.96 0) (effects (font (size 1.27 1.27)) (justify left)))(property "Footprint" "Package_SO:VSSOP-8_3x3mm_P0.65mm" (at 50.8 71.12 0) (effects (font (size 1 1)) hide))(property "MPN" "TLV1702AQDGKRQ1" (at 50.8 71.12 0) (effects (font (size 1 1)) hide))(property "BaselineRef" "U6" (at 50.8 71.12 0) (effects (font (size 1 1)) hide))(property "Datasheet" "https://www.ti.com/lit/ds/symlink/tlv1702-q1.pdf" (at 50.8 71.12 0) (effects (font (size 1 1)) hide))(pin "8")(pin "4"))(symbol (lib_id "P05:74LVC125AD") (at 177.8 71.12 0) (unit 5) (in_bom yes) (on_board yes) (dnp no) (property "Reference" "U8" (at 157.48 58.42 0) (effects (font (size 1.27 1.27)) (justify left))) (property "Value" "74LVC125AD" (at 157.48 60.96 0) (effects (font (size 1.27 1.27)) (justify left)))(property "Footprint" "Package_SO:SOIC-14_3.9x8.7mm_P1.27mm" (at 177.8 71.12 0) (effects (font (size 1 1)) hide))(property "MPN" "74LVC125AD,118" (at 177.8 71.12 0) (effects (font (size 1 1)) hide))(property "BaselineRef" "U_SUPBUF" (at 177.8 71.12 0) (effects (font (size 1 1)) hide))(property "Datasheet" "https://assets.nexperia.com/documents/data-sheet/74LVC125A.pdf" (at 177.8 71.12 0) (effects (font (size 1 1)) hide))(pin "7")(pin "14"))(symbol (lib_id "P05:74LVC125AD") (at 243.84 71.12 0) (unit 2) (in_bom yes) (on_board yes) (dnp no) (property "Reference" "U8" (at 236.22 58.42 0) (effects (font (size 1.27 1.27)) (justify left))) (property "Value" "74LVC125AD" (at 236.22 60.96 0) (effects (font (size 1.27 1.27)) (justify left)))(property "Footprint" "Package_SO:SOIC-14_3.9x8.7mm_P1.27mm" (at 243.84 71.12 0) (effects (font (size 1 1)) hide))(property "MPN" "74LVC125AD,118" (at 243.84 71.12 0) (effects (font (size 1 1)) hide))(property "BaselineRef" "U_SUPBUF" (at 243.84 71.12 0) (effects (font (size 1 1)) hide))(property "Datasheet" "https://assets.nexperia.com/documents/data-sheet/74LVC125A.pdf" (at 243.84 71.12 0) (effects (font (size 1 1)) hide))(pin "4")(pin "5")(pin "6"))(symbol (lib_id "P05:74LVC125AD") (at 307.34 71.12 0) (unit 3) (in_bom yes) (on_board yes) (dnp no) (property "Reference" "U8" (at 299.72 58.42 0) (effects (font (size 1.27 1.27)) (justify left))) (property "Value" "74LVC125AD" (at 299.72 60.96 0) (effects (font (size 1.27 1.27)) (justify left)))(property "Footprint" "Package_SO:SOIC-14_3.9x8.7mm_P1.27mm" (at 307.34 71.12 0) (effects (font (size 1 1)) hide))(property "MPN" "74LVC125AD,118" (at 307.34 71.12 0) (effects (font (size 1 1)) hide))(property "BaselineRef" "U_SUPBUF" (at 307.34 71.12 0) (effects (font (size 1 1)) hide))(property "Datasheet" "https://assets.nexperia.com/documents/data-sheet/74LVC125A.pdf" (at 307.34 71.12 0) (effects (font (size 1 1)) hide))(pin "8")(pin "9")(pin "10"))(symbol (lib_id "P05:74LVC125AD") (at 370.84 71.12 0) (unit 4) (in_bom yes) (on_board yes) (dnp no) (property "Reference" "U8" (at 363.22 58.42 0) (effects (font (size 1.27 1.27)) (justify left))) (property "Value" "74LVC125AD" (at 363.22 60.96 0) (effects (font (size 1.27 1.27)) (justify left)))(property "Footprint" "Package_SO:SOIC-14_3.9x8.7mm_P1.27mm" (at 370.84 71.12 0) (effects (font (size 1 1)) hide))(property "MPN" "74LVC125AD,118" (at 370.84 71.12 0) (effects (font (size 1 1)) hide))(property "BaselineRef" "U_SUPBUF" (at 370.84 71.12 0) (effects (font (size 1 1)) hide))(property "Datasheet" "https://assets.nexperia.com/documents/data-sheet/74LVC125A.pdf" (at 370.84 71.12 0) (effects (font (size 1 1)) hide))(pin "11")(pin "12")(pin "13"))(text "P05-R1 / 08  ZASILANIE LOGIKI I PUNKTY POMIAROWE" (at 20.32 12.7 0) (effects (font (size 2 2)) (justify left top)))(wire (pts (xy 38.1 170.18) (xy 38.1 175.26)) (stroke (width 0) (type default)))(global_label "GND" (shape passive) (at 38.1 175.26 0) (effects (font (size 1 1)) (justify left bottom)))(wire (pts (xy 114.3 170.18) (xy 114.3 175.26)) (stroke (width 0) (type default)))(global_label "5V_SYS" (shape passive) (at 114.3 175.26 0) (effects (font (size 1 1)) (justify left bottom)))(wire (pts (xy 190.5 170.18) (xy 190.5 175.26)) (stroke (width 0) (type default)))(global_label "5VA_P05" (shape passive) (at 190.5 175.26 0) (effects (font (size 1 1)) (justify left bottom)))(wire (pts (xy 266.7 170.18) (xy 266.7 175.26)) (stroke (width 0) (type default)))(global_label "3V3_DAQ" (shape passive) (at 266.7 175.26 0) (effects (font (size 1 1)) (justify left bottom)))(wire (pts (xy 38.1 203.2) (xy 38.1 208.28)) (stroke (width 0) (type default)))(global_label "3V3_IO" (shape passive) (at 38.1 208.28 0) (effects (font (size 1 1)) (justify left bottom)))(wire (pts (xy 114.3 203.2) (xy 114.3 208.28)) (stroke (width 0) (type default)))(global_label "REF_2V5" (shape passive) (at 114.3 208.28 0) (effects (font (size 1 1)) (justify left bottom)))(wire (pts (xy 190.5 203.2) (xy 190.5 208.28)) (stroke (width 0) (type default)))(global_label "RAIL_SENSE" (shape passive) (at 190.5 208.28 0) (effects (font (size 1 1)) (justify left bottom)))(wire (pts (xy 266.7 203.2) (xy 266.7 208.28)) (stroke (width 0) (type default)))(global_label "RAIL_LOW" (shape passive) (at 266.7 208.28 0) (effects (font (size 1 1)) (justify left bottom)))(wire (pts (xy 38.1 236.22) (xy 38.1 241.3)) (stroke (width 0) (type default)))(global_label "RAIL_HIGH" (shape passive) (at 38.1 241.3 0) (effects (font (size 1 1)) (justify left bottom)))(wire (pts (xy 114.3 236.22) (xy 114.3 241.3)) (stroke (width 0) (type default)))(global_label "DAQ_OK" (shape passive) (at 114.3 241.3 0) (effects (font (size 1 1)) (justify left bottom)))(wire (pts (xy 190.5 236.22) (xy 190.5 241.3)) (stroke (width 0) (type default)))(global_label "MEAS_PERMIT" (shape passive) (at 190.5 241.3 0) (effects (font (size 1 1)) (justify left bottom)))(wire (pts (xy 266.7 236.22) (xy 266.7 241.3)) (stroke (width 0) (type default)))(global_label "AD_BUSY_LOCAL" (shape passive) (at 266.7 241.3 0) (effects (font (size 1 1)) (justify left bottom)))(wire (pts (xy 38.1 269.24) (xy 38.1 274.32)) (stroke (width 0) (type default)))(global_label "ADC_REF" (shape passive) (at 38.1 274.32 0) (effects (font (size 1 1)) (justify left bottom)))(wire (pts (xy 114.3 269.24) (xy 114.3 274.32)) (stroke (width 0) (type default)))(global_label "REGCAP_A" (shape passive) (at 114.3 274.32 0) (effects (font (size 1 1)) (justify left bottom)))(wire (pts (xy 190.5 269.24) (xy 190.5 274.32)) (stroke (width 0) (type default)))(global_label "REGCAP_D" (shape passive) (at 190.5 274.32 0) (effects (font (size 1 1)) (justify left bottom)))(wire (pts (xy 266.7 269.24) (xy 266.7 274.32)) (stroke (width 0) (type default)))(global_label "REFCAP" (shape passive) (at 266.7 274.32 0) (effects (font (size 1 1)) (justify left bottom)))(wire (pts (xy 50.8 139.7) (xy 50.8 144.78)) (stroke (width 0) (type default)))(global_label "GND" (shape passive) (at 50.8 144.78 0) (effects (font (size 1 1)) (justify left bottom)))(wire (pts (xy 50.8 114.3) (xy 50.8 109.22)) (stroke (width 0) (type default)))(global_label "3V3_DAQ" (shape passive) (at 50.8 109.22 0) (effects (font (size 1 1)) (justify left bottom)))(wire (pts (xy 114.3 139.7) (xy 114.3 144.78)) (stroke (width 0) (type default)))(global_label "GND" (shape passive) (at 114.3 144.78 0) (effects (font (size 1 1)) (justify left bottom)))(wire (pts (xy 114.3 114.3) (xy 114.3 109.22)) (stroke (width 0) (type default)))(global_label "3V3_DAQ" (shape passive) (at 114.3 109.22 0) (effects (font (size 1 1)) (justify left bottom)))(wire (pts (xy 177.8 139.7) (xy 177.8 144.78)) (stroke (width 0) (type default)))(global_label "GND" (shape passive) (at 177.8 144.78 0) (effects (font (size 1 1)) (justify left bottom)))(wire (pts (xy 177.8 114.3) (xy 177.8 109.22)) (stroke (width 0) (type default)))(global_label "3V3_DAQ" (shape passive) (at 177.8 109.22 0) (effects (font (size 1 1)) (justify left bottom)))(no_connect (at 248.92 127.0))(wire (pts (xy 233.68 127.0) (xy 228.6 127.0)) (stroke (width 0) (type default)))(global_label "GND" (shape passive) (at 228.6 127.0 0) (effects (font (size 1 1)) (justify right bottom)))(wire (pts (xy 241.3 133.35) (xy 241.3 138.43)) (stroke (width 0) (type default)))(global_label "3V3_DAQ" (shape passive) (at 241.3 138.43 0) (effects (font (size 1 1)) (justify left bottom)))(no_connect (at 312.42 127.0))(wire (pts (xy 297.18 127.0) (xy 292.1 127.0)) (stroke (width 0) (type default)))(global_label "GND" (shape passive) (at 292.1 127.0 0) (effects (font (size 1 1)) (justify right bottom)))(wire (pts (xy 304.8 133.35) (xy 304.8 138.43)) (stroke (width 0) (type default)))(global_label "3V3_DAQ" (shape passive) (at 304.8 138.43 0) (effects (font (size 1 1)) (justify left bottom)))(no_connect (at 375.92 127.0))(wire (pts (xy 360.68 124.46) (xy 355.6 124.46)) (stroke (width 0) (type default)))(global_label "GND" (shape passive) (at 355.6 124.46 0) (effects (font (size 1 1)) (justify right bottom)))(wire (pts (xy 360.68 129.54) (xy 355.6 129.54)) (stroke (width 0) (type default)))(global_label "GND" (shape passive) (at 355.6 129.54 0) (effects (font (size 1 1)) (justify right bottom)))(wire (pts (xy 114.3 83.82) (xy 114.3 88.9)) (stroke (width 0) (type default)))(global_label "GND" (shape passive) (at 114.3 88.9 0) (effects (font (size 1 1)) (justify left bottom)))(wire (pts (xy 114.3 58.42) (xy 114.3 53.34)) (stroke (width 0) (type default)))(global_label "3V3_DAQ" (shape passive) (at 114.3 53.34 0) (effects (font (size 1 1)) (justify left bottom)))(wire (pts (xy 33.02 71.12) (xy 27.94 71.12)) (stroke (width 0) (type default)))(global_label "5V_SYS" (shape passive) (at 27.94 71.12 0) (effects (font (size 1 1)) (justify right bottom)))(wire (pts (xy 68.58 71.12) (xy 73.66 71.12)) (stroke (width 0) (type default)))(global_label "GND" (shape passive) (at 73.66 71.12 0) (effects (font (size 1 1)) (justify left bottom)))(wire (pts (xy 177.8 83.82) (xy 177.8 88.9)) (stroke (width 0) (type default)))(global_label "GND" (shape passive) (at 177.8 88.9 0) (effects (font (size 1 1)) (justify left bottom)))(wire (pts (xy 177.8 58.42) (xy 177.8 53.34)) (stroke (width 0) (type default)))(global_label "3V3_DAQ" (shape passive) (at 177.8 53.34 0) (effects (font (size 1 1)) (justify left bottom)))(wire (pts (xy 243.84 77.47) (xy 243.84 82.55)) (stroke (width 0) (type default)))(global_label "3V3_DAQ" (shape passive) (at 243.84 82.55 0) (effects (font (size 1 1)) (justify left bottom)))(wire (pts (xy 236.22 71.12) (xy 231.14 71.12)) (stroke (width 0) (type default)))(global_label "GND" (shape passive) (at 231.14 71.12 0) (effects (font (size 1 1)) (justify right bottom)))(no_connect (at 251.46 71.12))(no_connect (at 314.96 71.12))(wire (pts (xy 299.72 71.12) (xy 294.64 71.12)) (stroke (width 0) (type default)))(global_label "GND" (shape passive) (at 294.64 71.12 0) (effects (font (size 1 1)) (justify right bottom)))(wire (pts (xy 307.34 77.47) (xy 307.34 82.55)) (stroke (width 0) (type default)))(global_label "3V3_DAQ" (shape passive) (at 307.34 82.55 0) (effects (font (size 1 1)) (justify left bottom)))(no_connect (at 378.46 71.12))(wire (pts (xy 363.22 71.12) (xy 358.14 71.12)) (stroke (width 0) (type default)))(global_label "GND" (shape passive) (at 358.14 71.12 0) (effects (font (size 1 1)) (justify right bottom)))(wire (pts (xy 370.84 77.47) (xy 370.84 82.55)) (stroke (width 0) (type default)))(global_label "3V3_DAQ" (shape passive) (at 370.84 82.55 0) (effects (font (size 1 1)) (justify left bottom))))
